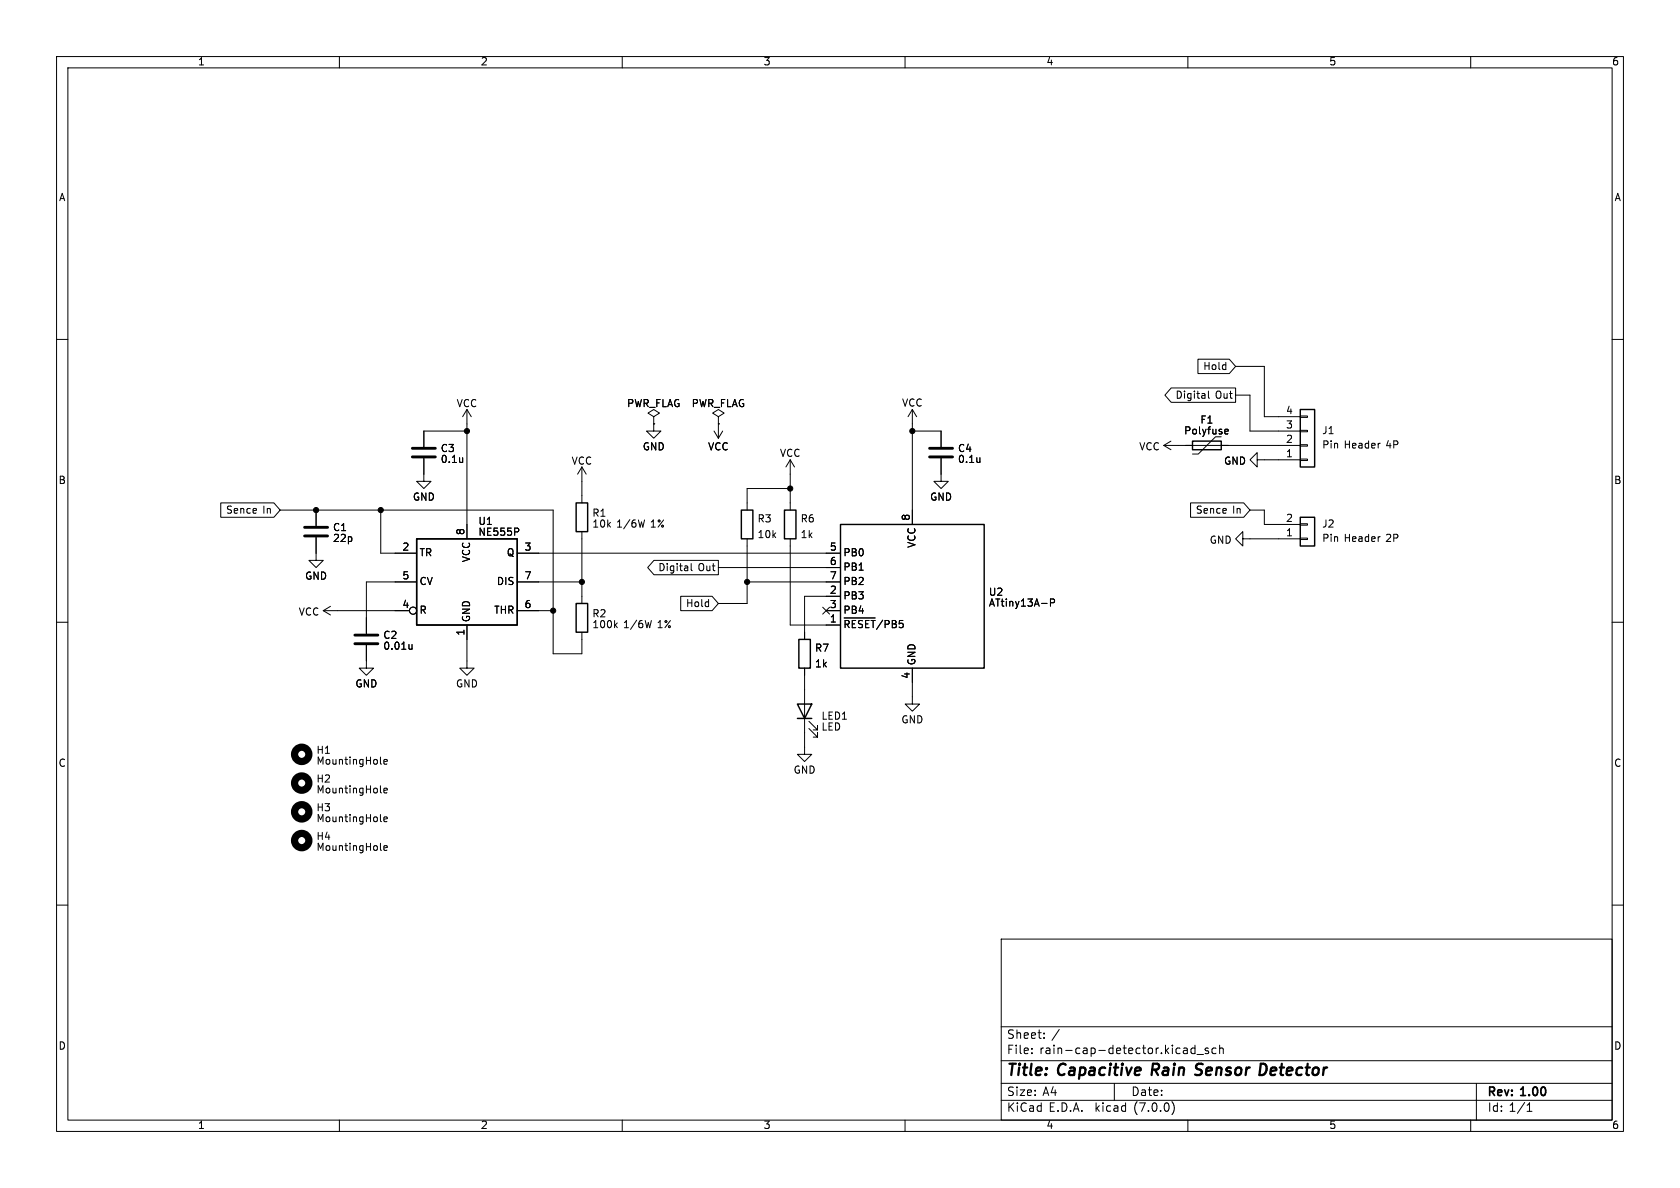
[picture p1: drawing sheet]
<svg xmlns="http://www.w3.org/2000/svg" width="297mm" height="210mm" viewBox="0 0 297 210" stroke-linecap="round" stroke-linejoin="round" font-family="sans-serif">
<g fill="none" stroke="#000" stroke-width=".18">
<path d="M10 10h277v190h-277zM12 12h273v186h-273zM60 10v2M110 10v2M160 10v2M210 10v2M260 10v2M10 60h2M285 60h2M82.5 76.2h-7.6v2.8M82.5 72.4l-.7 1.3M82.5 72.4v22.9"/>
<path d="M82.5 72.4l.8 1.3M115.6 74.9v1.3h1.2l-1.2 1.3-1.3-1.3h1.3M115.6 73.7l1-.7-1-.6-1 .6 1 .7v1.2M115.6 74.9h.1M126.2 76.2l.8 1.3M127 73.7l1-.7-1-.6-1 .6 1 .7v1.2M127 74.9h.1M127 74.9v2.6M127.8 76.2l-.8 1.3M161.3 72.4l-.8 1.3M161.3 72.4v20.3M161.3 72.4l.8 1.3"/>
<path d="M161.3 76.2h5.1v2.8M205.7 78.7h24.2M205.7 78.7l1.3 .8M207 78l-1.3 .7M207 68.6h11.4v2.5h-11.4l-1.1-1.2zM211.8 63.5h5.5l1.1 1.3-1.1 1.2h-5.5zM213.6 69.1v1.1l.2 .2M215.9 77.2h-1l-3.1 3.1h-1M216.6 76.7h.5M216.6 75.9h.4l.1 .3-.6 .1M218.4 69.9h2.6v6.3h8.9M218.4 64.8h5.1v8.9h6.4"/>
<path d="M229.9 73.5h1.2v.3h-1.2zM229.9 76.1h1.2v.2h-1.2zM229.9 78.6h1.2v.3h-1.2zM39 88.9h9.4l1.1 1.3-1.1 1.2h-9.4zM49.5 90.2h48.3v25.4h5.1v-3.8M55.9 95v4.1h1.2l-1.2 1.2-1.3-1.2h1.3M55.9 90.2v2.8M67.3 90.2v7.6h6.4M74.9 81v4.1h1.3l-1.3 1.3-1.2-1.3h1.2M91.4 97.8h57.2M91.6 93.4l.1 .2-.1 .4M102.9 82.6v6.3"/>
<path d="M102.9 94v12.7M102.9 82.6l-.8 1.2M102.9 82.6l.7 1.2M113.9 91.9l-.3 1.3M115.6 99.1h11.4v2.5h-11.4l-1.1-1.3zM122.2 99.6v1.1l.2 .2M132.1 95.3v11.4h-5.1M139.7 95.3v15.2h8.9M139.7 81.3l-.8 1.3M139.7 81.3v8.9M139.7 81.3l.8 1.3M139.7 86.4h-7.6v3.8"/>
<path d="M166.4 81v4.1h1.2l-1.2 1.3-1.3-1.3h1.3M210.5 88.9h9.4l1.1 1.3-1.1 1.2h-9.4zM219.7 95.3v-1.3l-1.3 1.3 1.3 1.2v-1.2h10.2M221 90.2h2.5v2.5h6.4M222.2 81.3v-1.3l-1.2 1.3 1.2 1.3v-1.3h7.7M229.9 81.2h1.2v.2h-1.2zM229.9 92.6h1.2v.2h-1.2zM229.9 95.1h1.2v.3h-1.2zM10 110h2M57.1 108h15.3M57.1 108l1.3 .7M58.4 107.2l-1.3 .8"/>
<path d="M64.8 114v4.1h1.2l-1.2 1.3-1.3-1.3h1.3M72.8 113.9v.9M72.8 114.7l-.3 .1M73.7 102.9h-8.9v9.1M82.5 110.5v7.6h1.3l-1.3 1.3-1.2-1.3h1.2M91.4 108h6.4M91.4 102.9h11.5M108.8 110.5l.3 .5M109.1 110.1l-.4 .5M115.2 109.7l-.3 1.3M120.3 105.4h5.6l1.1 1.3-1.1 1.3h-5.6zM127 100.3h21.6"/>
<path d="M132.1 102.9h16.5M142.2 118.1v15.3h1.3l-1.3 1.2-1.2-1.2h1.2M145.4 107.3l1.3 1.3M146 108h2.6M146.7 107.3l-1.3 1.3M148.6 105.4h-6.4v7.6M149.2 109.2h5.5M150.1 110.1l-.1-.4h-.6v1.3M151.3 109.7h-.6v1.3M152.5 109.7h-.5l-.2 .3M153.6 109.7h-.6v1.3M154 109.7h.7"/>
<path d="M154.4 109.7v1.3M156.1 109.6l-1.1 1.7M157.2 110.1l-.1-.4h-.6v1.3M158.4 110l-.1-.3h-.6v1.3M159.6 109.7h-.6v.6M161.3 118.1v6.4h1.3l-1.3 1.2-1.3-1.2h1.3M185.7 106.5h.6l.1-.2v-.3l-.7-.1v1.3M285 110h2M67.3 135l.1 .1M67.9 134.7l.6-.2-.1-.2-.4-.1-.1 .2v.6h.5M67.9 139.8l.6-.2-.1-.2-.4-.1-.1 .2v.6h.5M143 128.8l1.5 1.5v-.8v.8h-.7"/>
<path d="M143 127.5l1.5 1.5v-.7v.7h-.7M10 160h2M67.3 150.3h.1M67.3 145.2l.1 .1M67.3 140.1l.1 .1M67.9 149.9l.6-.1-.1-.3h-.4l-.1 .2v.6h.5M67.9 144.8l.6-.1-.1-.2-.4-.1-.1 .2v.6h.5M285 160h2M177 166h108v32h-108zM60 198v2M110 198v2M160 198v2"/>
<path d="M177 194.5h108M177 191.5h108M177 187.5h108M177 181.5h108M182.4 186.1v.2M182.4 185.3v.2M184.6 183.4v.2M184.6 182.6v.2M197 191.5v3M207.2 194.7a1.72 1.72 0 0 1 0 2.3M210 198v2M211.3 184.8v1.5"/>
<path d="M211.3 185.3h-.5l-.3 .2v.5l.2 .2h.6M211.6 186.4h1.2M213.6 185.3h-.3l-.3 .2 .1 .2 .5 .1v.4h-.6M215 185.3h-.5l-.2 .2v.5l.1 .2h.6M215.6 185.4l.2-.1h.4l.1 1M215.6 184.8v1.5M260 198v2M261 191.5v6.5M270 196.5h.8M270 195.4l.4-.4v1.5"/>
<circle cx="73" cy="107.9" r=".63"/>
</g>
<path d="M211.3 189.9l.7 .1M212.4 188l-.7 .1a.46 .46 0 0 0-.3 .5 .46 .46 0 0 0 .4 .4l.3 .1M222.9 188h.5l.4 .3M223.9 189.2a.98 .98 0 0 1-.8 .8" fill="none" stroke="#000" stroke-width=".4"/>
<path d="M210.8 78h5.1v1.5h-5.1zM229.9 72.4h2.5v10.2h-2.5zM73.7 95.3h17.7v15.2h-17.7zM101.9 88.9h2v5.1h-2zM131.1 90.2h2v5.1h-2zM138.7 90.2h2v5.1h-2zM148.6 92.7h25.4v25.4h-25.4zM229.9 91.4h2.5v5.1h-2.5zM101.9 106.7h2v5.1h-2zM141.2 113h2.1v5.1h-2.1zM141 124.5h2.5l-1.3 2.5zM141 127h2.5" fill="none" stroke="#000" stroke-width=".25"/>
<path d="M72.9 79.2h4.1M164.3 79.2h4.1M53.8 93.2h4.1M53.8 94.7h4.1M72.9 80.8h4.1M164.3 80.8h4.1M62.7 112.3h4.1M62.7 113.8h4.1" fill="none" stroke="#000" stroke-width=".51"/>
<g fill="none" stroke="#000" stroke-width="1.3">
<circle cx="53.3" cy="133.3" r="1.27"/>
<circle cx="53.3" cy="138.4" r="1.27"/>
<circle cx="53.3" cy="148.6" r="1.27"/>
<circle cx="53.3" cy="143.5" r="1.27"/>
</g>
<g fill="#000" stroke="#000" stroke-width=".18">
<circle cx="82.5" cy="76.2" r=".46"/>
<circle cx="161.3" cy="76.2" r=".46"/>
<circle cx="55.9" cy="90.2" r=".46"/>
<circle cx="67.3" cy="90.2" r=".46"/>
<circle cx="139.7" cy="86.4" r=".46"/>
<circle cx="97.8" cy="108" r=".46"/>
<circle cx="102.9" cy="102.9" r=".46"/>
<circle cx="132.1" cy="102.9" r=".46"/>
</g>
<g font-size="2.8">
<text x="178" y="190.8">Title:</text>
<text x="187.1" y="190.8">Capacitive</text>
<text x="204.3" y="190.8">Rain</text>
<text x="212.7" y="190.8">Sensor</text>
<text x="224.6" y="190.8">Detector</text>
</g>
<g font-size="2.1">
<text x="178" y="183.9">Sheet:</text>
<text x="185.9" y="183.9">/</text>
<text x="178" y="186.6">File:</text>
<text x="183.8" y="186.6">rain-cap-detector.kicad_sch</text>
<text x="178" y="196.8">KiCad</text>
<text x="178" y="194">Size:</text>
<text x="184.3" y="194">A4</text>
<text x="185.4" y="196.8">E.D.A.</text>
<text x="193.7" y="196.8">kicad</text>
<text x="200" y="194">Date:</text>
<text x="200.6" y="196.8">(7.0.0)</text>
<text x="263" y="194.2">Rev:</text>
<text x="263" y="196.8">Id: 1/1</text>
<text x="269" y="194.2">1.00</text>
</g>
<g font-size="1.8">
<text x="35" y="11.8">1</text>
<text x="85" y="11.8">2</text>
<text x="135" y="11.8">3</text>
<text x="185" y="11.8">4</text>
<text x="235" y="11.8">5</text>
<text x="285" y="11.8">6</text>
<text x="10.4" y="35.8">A</text>
<text x="285.4" y="35.8">A</text>
<text x="212.6" y="65.7">Hold</text>
<text x="207.7" y="70.8">Digital</text>
<text x="214.8" y="70.8">Out</text>
<text x="80.7" y="72.3">VCC</text>
<text x="110.8" y="72.3">PWR_FLAG</text>
<text x="122.2" y="72.3">PWR_FLAG</text>
<text x="159.4" y="72.2">VCC</text>
<text x="209.3" y="77.1">Polyfuse</text>
<text x="212.1" y="75.2">F1</text>
<text x="227.3" y="75.9">3</text>
<text x="227.3" y="73.4">4</text>
<text x="233.7" y="77">J1</text>
<text x="77.9" y="80.2">C3</text>
<text x="77.9" y="82.1">0.1u</text>
<text x="101" y="82.4">VCC</text>
<text x="113.6" y="79.9">GND</text>
<text x="125.1" y="79.9">VCC</text>
<text x="137.8" y="81">VCC</text>
<text x="169.3" y="80.2">C4</text>
<text x="169.3" y="82.1">0.1u</text>
<text x="201.3" y="79.9">VCC</text>
<text x="216.3" y="82.4">GND</text>
<text x="227.3" y="81">1</text>
<text x="227.3" y="78.5">2</text>
<text x="233.7" y="79.6">Pin</text>
<text x="237.6" y="79.6">Header</text>
<text x="245.1" y="79.6">4P</text>
<text x="10.3" y="85.8">B</text>
<text x="72.9" y="88.8">GND</text>
<text x="164.4" y="88.8">GND</text>
<text x="285.3" y="85.8">B</text>
<text x="39.8" y="91.1">Sence</text>
<text x="46.3" y="91.1">In</text>
<text x="58.8" y="94.2">C1</text>
<text x="82.3" y="94.6" transform="rotate(-90 82.3 94.6)">8</text>
<text x="84.5" y="93.1">U1</text>
<text x="84.5" y="95">NE555P</text>
<text x="104.7" y="91.6">R1</text>
<text x="104.7" y="93.5">10k</text>
<text x="109" y="93.5">1/6W</text>
<text x="115.1" y="93.5">1%</text>
<text x="133.9" y="92.6">R3</text>
<text x="133.9" y="95.4">10k</text>
<text x="141.5" y="92.6">R6</text>
<text x="141.5" y="95.4">1k</text>
<text x="161" y="92.1" transform="rotate(-90 161 92.1)">8</text>
<text x="211.3" y="91.1">Sence</text>
<text x="217.8" y="91.1">In</text>
<text x="227.3" y="95">1</text>
<text x="227.3" y="92.5">2</text>
<text x="233.7" y="93.5">J2</text>
<text x="58.8" y="96.1">22p</text>
<text x="71.1" y="97.5">2</text>
<text x="74.2" y="98.6">TR</text>
<text x="83.4" y="99.5" transform="rotate(-90 83.4 99.5)">VCC</text>
<text x="89.5" y="98.6">Q</text>
<text x="92.7" y="97.5">3</text>
<text x="116.3" y="101.2">Digital</text>
<text x="123.3" y="101.2">Out</text>
<text x="146.7" y="97.5">5</text>
<text x="146.7" y="100.1">6</text>
<text x="149.1" y="98.6">PB0</text>
<text x="149.1" y="101.2">PB1</text>
<text x="162.1" y="97" transform="rotate(-90 162.1 97)">VCC</text>
<text x="213.8" y="96.4">GND</text>
<text x="233.7" y="96.1">Pin</text>
<text x="237.6" y="96.1">Header</text>
<text x="245.1" y="96.1">2P</text>
<text x="53.9" y="102.8">GND</text>
<text x="71.1" y="107.7">4</text>
<text x="71.1" y="102.6">5</text>
<text x="74.2" y="103.7">CV</text>
<text x="87.7" y="103.7">DIS</text>
<text x="92.7" y="107.7">6</text>
<text x="92.7" y="102.6">7</text>
<text x="121.2" y="107.6">Hold</text>
<text x="146.7" y="105.2">2</text>
<text x="146.7" y="107.7">3</text>
<text x="146.7" y="102.6">7</text>
<text x="149.1" y="106.2">PB3</text>
<text x="149.1" y="103.7">PB2</text>
<text x="174.8" y="105.6">U2</text>
<text x="174.8" y="107.5">ATtiny13A-P</text>
<text x="52.8" y="109.1">VCC</text>
<text x="67.7" y="113.2">C2</text>
<text x="74.2" y="108.8">R</text>
<text x="82.3" y="112.4" transform="rotate(-90 82.3 112.4)">1</text>
<text x="83.4" y="110" transform="rotate(-90 83.4 110)">GND</text>
<text x="87.2" y="108.8">THR</text>
<text x="104.7" y="109.4">R2</text>
<text x="104.7" y="111.3">100k</text>
<text x="110.2" y="111.3">1/6W</text>
<text x="116.3" y="111.3">1%</text>
<text x="146.7" y="110.2">1</text>
<text x="149.1" y="111.9">~{RESET}/PB5</text>
<text x="149.1" y="108.8">PB4</text>
<text x="67.7" y="115.1">0.01u</text>
<text x="144" y="115.5">R7</text>
<text x="144" y="118.3">1k</text>
<text x="162.1" y="117.6" transform="rotate(-90 162.1 117.6)">GND</text>
<text x="62.8" y="121.8">GND</text>
<text x="80.6" y="121.8">GND</text>
<text x="161" y="120" transform="rotate(-90 161 120)">4</text>
<text x="145.2" y="127.5">LED1</text>
<text x="145.2" y="129.4">LED</text>
<text x="159.3" y="128.2">GND</text>
<text x="10.3" y="135.8">C</text>
<text x="55.9" y="133.5">H1</text>
<text x="55.9" y="135.5">MountingHole</text>
<text x="140.2" y="137">GND</text>
<text x="285.3" y="135.8">C</text>
<text x="55.9" y="143.7">H3</text>
<text x="55.9" y="138.6">H2</text>
<text x="55.9" y="140.5">MountingHole</text>
<text x="55.9" y="148.8">H4</text>
<text x="55.9" y="145.6">MountingHole</text>
<text x="55.9" y="150.7">MountingHole</text>
<text x="10.3" y="185.8">D</text>
<text x="285.3" y="185.8">D</text>
<text x="35" y="199.8">1</text>
<text x="85" y="199.8">2</text>
<text x="135" y="199.8">3</text>
<text x="185" y="199.8">4</text>
<text x="235" y="199.8">5</text>
<text x="285" y="199.8">6</text>
</g>
</svg>
